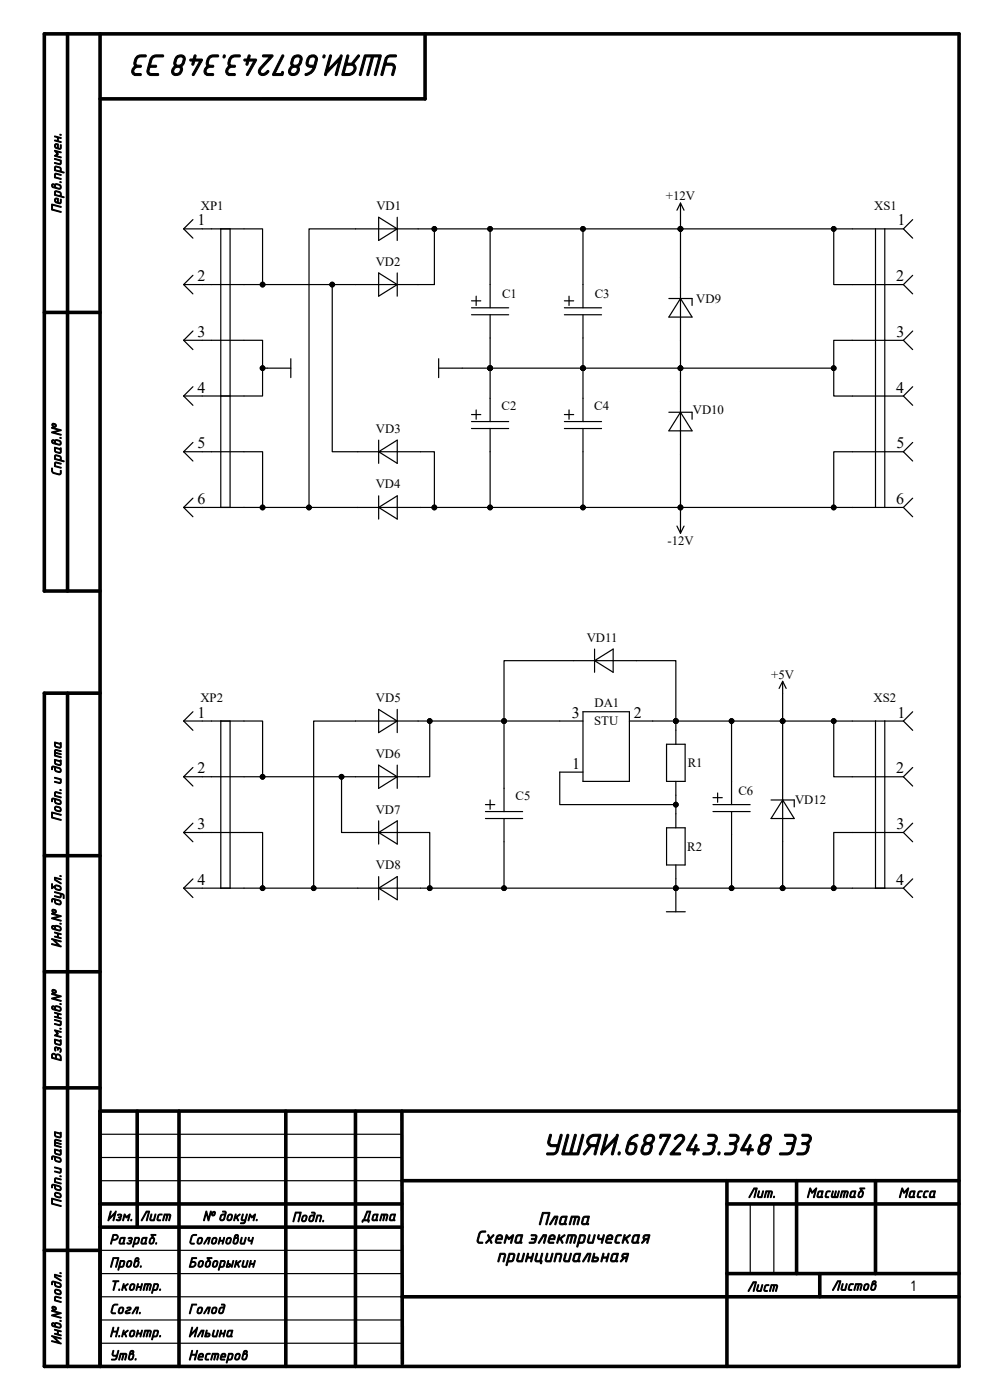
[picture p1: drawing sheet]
# Altium schematic sheet Плата 348.SchDoc
size custom portrait; SheetNumber: 4; SheetTotal: 5

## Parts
C1  Полярный конденсатор  (value not drawn)
C2  Полярный конденсатор  (value not drawn)
C3  Полярный конденсатор  (value not drawn)
C4  Полярный конденсатор  (value not drawn)
C5  Полярный конденсатор  (value not drawn)
C6  Полярный конденсатор  (value not drawn)
DA1  Микросхема  (value not drawn)
R1  Резистор мини  (value not drawn)
R2  Резистор мини  (value not drawn)
VD1  Диод  (value not drawn)
VD2  Диод  (value not drawn)
VD3  Диод  (value not drawn)
VD4  Диод  (value not drawn)
VD5  Диод  (value not drawn)
VD6  Диод  (value not drawn)
VD7  Диод  (value not drawn)
VD8  Диод  (value not drawn)
VD9  Стабилитрон  (value not drawn)
VD10  Стабилитрон  (value not drawn)
VD11  Диод  (value not drawn)
VD12  Стабилитрон  (value not drawn)
XP1  Вилка 6 пин  (value not drawn)
XP2  Вилка 4 пин  (value not drawn)
XS1  Розетка 6 пин  (value not drawn)
XS2  Розетка 4 пин  (value not drawn)

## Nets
+5V: C6.1 DA1.2 R1.2 VD11.2 VD12.1 XS2.1 XS2.2
+12V: C1.1 C3.1 VD1.1 VD2.1 VD9.1 XS1.1 XS1.2
-12V: C2.2 C4.2 VD3.2 VD4.2 VD10.2 XS1.5 XS1.6
GND: C1.2 C2.1 C3.2 C4.1 C5.2 C6.2 R2.1 VD7.2 VD8.2 VD9.2 VD10.1 VD12.2 XP1.3 XP1.4 XS1.3 XS1.4 XS2.3 XS2.4
NetC5_1: C5.1 DA1.3 VD5.1 VD6.1 VD11.1
NetDA1_1: DA1.1 R1.1 R2.2
NetVD1_2: VD1.2 VD4.1 XP1.5 XP1.6
NetVD2_2: VD2.2 VD3.1 XP1.1 XP1.2
NetVD5_2: VD5.2 VD8.1 XP2.3 XP2.4
NetVD6_2: VD6.2 VD7.1 XP2.1 XP2.2

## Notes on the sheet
- УШЯИ.687243.348 Э3
- Солонович
- Плата
- Схема электрическая
- Боборыкин
- принципиальная
- 1
- Голод
- Нестеров
- Ильина
